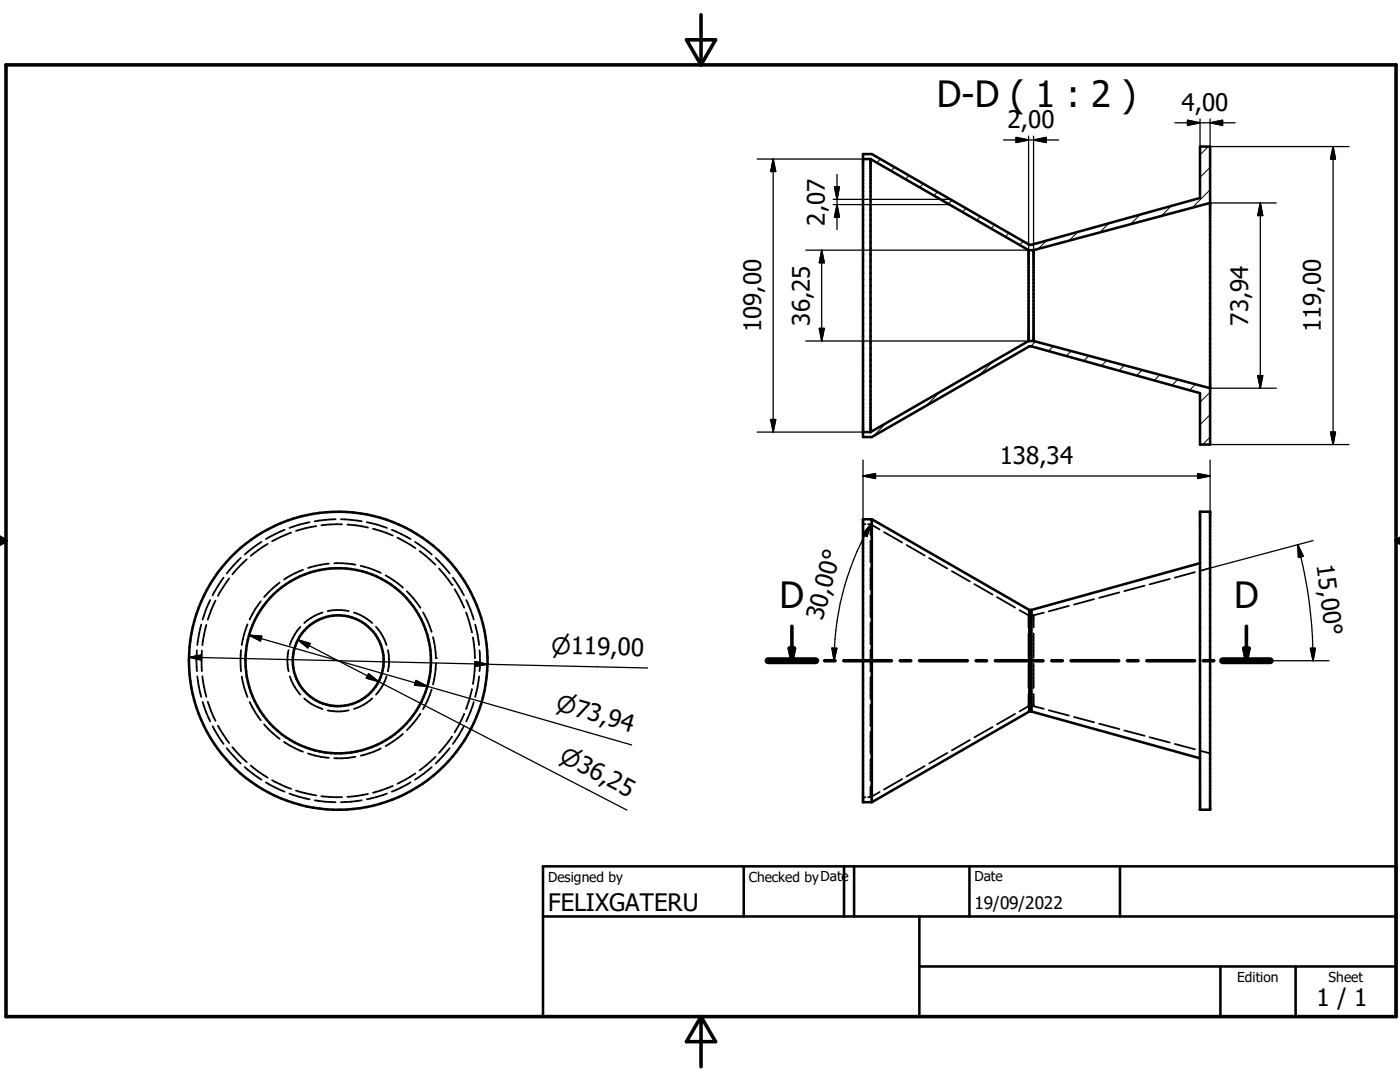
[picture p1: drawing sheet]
<svg xmlns="http://www.w3.org/2000/svg" width="279mm" height="216mm" viewBox="0 0 279 216" stroke-linecap="round" stroke-linejoin="round" font-family="sans-serif">
<g fill="none" stroke="#000" stroke-width=".2">
<path d="M175.7 31.7l-.7 .7M178.6 33.4l-.8 .7M181.4 35l-.7 .7M184.3 36.7l-.8 .7M187.1 38.3l-.7 .7M190 39.9l-.8 .8M241.1 29.2l-1.6 1.7M241.5 37.9l-3.6 3.6M241.5 33.4l-2 2M192.8 41.6l-.7 .7M195.7 43.2l-.8 .7M198.5 44.9l-.7 .7"/>
<path d="M201.4 46.5l-.8 .7M204.2 48.2l-.7 .7M208.9 48l-1.7 1.7M215.1 46.3l-1.8 1.7M221.3 44.6l-1.8 1.8M227.5 42.8l-1.9 1.9M233.8 41.1l-2 2M187.5 78.2l-2.7 2.8M198.2 72.1l-2.7 2.7M206.7 68.1l-1 1M210.2 69.1l-1 .9M213.8 70l-1 1"/>
<path d="M217.3 71l-1 1M220.9 71.9l-1.1 1.1M224.4 72.9l-1.1 1.1M227.9 73.8l-1.1 1.1M231.5 74.8l-1.1 1.1M235 75.7l-1.1 1.2M238.6 76.7l-1.2 1.2M241.5 78.3l-2 2M176.9 84.4l-2.7 2.7M241.5 87.2l-1.5 1.5M241.5 82.7l-2 2"/>
</g>
<g fill="none" stroke="#000" stroke-width=".36">
<path d="M41.9 119.7l-1.5 3.9M43 119.8l-1.5 3.9M44.6 115.3l-2.2 3.5M45.7 115.4l-2.2 3.5M48.1 111.3l-2.8 3.1M49.2 111.6l-2.8 3M52 120l-1.1 1.6-1.1 2M52.2 108.1l-3.4 2.5M53.4 108.5l-3.4 2.4M55.8 116.3l-1.4 1.1-1.7 1.7M56.8 105.7l-3.7 1.9M58.1 106.3l-3.8 1.7"/>
<path d="M60.5 113.7l-2.6 1.2-1.2 .7M61.8 104.2l-4 1.1M63.1 105l-4 .9M65.6 112.5l-1.6 .2-2.5 .6M66.7 112.4l2.7 .1 1.5 .2M67 103.6l-4.2 .4M68 103.6l4.2 .4M68.3 104.6l-4.2 .2M69.3 104.7l4.1 .6M72 112.9l1.6 .5 2.4 .9M73.2 104.2l4 1.1M74.4 105.5l4 1.4"/>
<path d="M76.9 114.8l1.6 .9 1.9 1.6M78.2 105.7l3.7 1.9M79.3 107.3l3.6 2.1M81.2 118l1.3 1.4 1.4 1.9M82.8 108.1l3.4 2.5M83.7 110l3.2 2.7M86.9 111.3l2.8 3.1M87.6 113.4l2.6 3.3M90.4 115.3l2.2 3.5M90.7 117.6l1.9 3.7M93 119.7l1.5 3.9M172.2 104.6h.5"/>
<path d="M173.2 104.6h.5M173.7 104.6v2.2M173.7 107.9v4.3M173.7 113.3v4.4M173.7 118.8v4.3M173.7 104.6l1.8 1M176.4 106.2l3.6 2.1M180.9 108.8l3.6 2M185.4 111.4l3.6 2M190 114l3.6 2M194.5 116.6l3.6 2M199 119.1l3.6 2.1"/>
<path d="M218.4 119.6l-4.1 1M223.4 118.2l-4 1.1M228.4 116.9l-4 1.1M233.5 115.5l-4.1 1.1M238.5 114.2l-4 1.1M241.5 113.4l-2 .5M39.3 129.8l-.1 2 .1 2.1M39.4 135l.8 4.1M40.2 124.6l-.8 4.1M40.3 129.8v4.1M40.4 134.9l.8 4.1M41.2 124.7l-.8 4"/>
<path d="M48.1 129.7l-.1 2.1 .1 2.2M48.3 135l.4 2.2 .7 1.9M49.4 124.6l-.7 1.9-.4 2.2M57.6 129.7l-.2 2.1 .2 2.1M57.8 135l1 2.1 1.2 1.5M60 125.1l-1.2 1.5-1 2.1M60.7 139.4l1.4 1 2.3 1.1M64.4 122.2l-1.6 .7-2.1 1.4M65.4 121.9l1.9-.2 2.3 .2M70.6 122.2l2 .9 1.7 1.2M74.3 139.4l-1.7 1.2-2 .9M75 125.1l1.4 1.9 .7 1.7"/>
<path d="M77.1 135l-.7 1.7-1.4 1.9M77.4 129.7l.2 1.8-.2 2.4M84.4 122.2l.9 1.8 .8 2.1M86.1 137.6l-.8 2.1-.9 1.8M86.4 127.1l.4 2 .2 2.2M87 132.4l-.2 2.1-.4 2.1M93 122.2l1.2 4M94.2 137.5l-1.2 4M94.4 127.2l.4 4.1M94.8 132.4l-.4 4.1M94.8 124.6l.8 4.1M95.6 135l-.8 4.1"/>
<path d="M95.7 129.8l.1 2-.1 2.1M173.7 124.2v4.4M173.7 129.7v4.3M173.7 135.1v4.4M203.5 121.8l1.8 1M205.3 122.8v2.4M205.3 126.4v4.8M205.3 132.5v4.8M205.3 138.5v2.4M205.3 122.8h.3M205.9 122.8h.4M206.3 122.8v2.4"/>
<path d="M206.3 126.4v4.8M206.3 132.5v4.8M206.3 138.5v2.4M208.3 122.2l-2 .6M213.3 120.9l-4 1.1M40.4 140.1l1.5 3.9M41.5 140l1.5 3.8M42.4 144.9l2.2 3.5M43.5 144.8l2.2 3.5M45.3 149.3l2.8 3.1M46.4 149.1l2.8 3M48.8 153.1l3.4 2.5"/>
<path d="M49.8 140.1l1.1 2 1.1 1.6M50 152.8l3.4 2.4M52.7 144.5l1.7 1.8 1.4 1.1M53.1 156.1l3.7 1.9M54.3 155.7l3.8 1.7M56.7 148l2.2 1.3 1.6 .7M57.8 158.3l4 1.2M59.1 157.7l4 1M61.5 150.3l2.5 .7 1.6 .2M62.8 159.7l4.2 .4M64.1 158.9l4.2 .2M65.4 141.7l1.9 .3 2.3-.3"/>
<path d="M70.9 151l-2.6 .3h-1.6M72.2 159.7l-4.2 .4M73.4 158.4l-4.1 .6M76 149.4l-1.3 .6-2.7 .8M77.2 158.3l-4 1.2M78.4 156.8l-4 1.4M80.4 146.4l-1.9 1.5-1.6 1M81.9 156.1l-3.7 1.9M82.9 154.3l-3.6 2.1M83.9 142.4l-1.4 1.9-1.3 1.4M86.2 153.1l-3.4 2.5M86.9 151l-3.2 2.7"/>
<path d="M89.7 149.3l-2.8 3.1M90.2 147l-2.6 3.2M92.6 144.9l-2.2 3.5M92.6 142.5l-1.9 3.6M94.5 140.1l-1.5 3.9M172.2 159.1h.5M173.2 159.1h.5M173.7 140.6v4.3M173.7 146v4.4M173.7 151.5v4.3M173.7 156.9v2.2M175.5 158l-1.8 1.1"/>
<path d="M180 155.5l-3.6 2M184.5 152.9l-3.6 2M189 150.2l-3.6 2.1M193.6 147.7l-3.6 2M198.1 145.1l-3.6 2M202.6 142.5l-3.6 2M205.3 140.9h.3M205.3 140.9l-1.8 1M205.9 140.9h.4M206.3 140.9l2 .5M209.3 141.7l4 1.1M214.3 143.1l4.1 1"/>
<path d="M219.4 144.4l4 1.1M224.4 145.8l4 1M229.4 147.1l4.1 1.1M234.5 148.4l4 1.1M239.5 149.8l2 .5"/>
</g>
<g fill="none" stroke="#000" stroke-width=".51">
<path d="M172.2 30.7h1.8l31.4 18.1h.4l33.7-9.3v-10.3h2v59.5h-2v-10.3l-33.7-9.3h-.4l-31.4 18.1h-1.8zM172.2 31.7h1.5M173.7 31.7l31.6 18.2M173.7 31.7v54.5M205.3 49.9h1M205.3 49.9v18.1M206.3 49.9v18.1M241.5 40.5l-35.2 9.4M205.3 68h1M205.3 68l-31.6 18.2M206.3 68l35.2 9.5M172.2 86.2h1.5"/>
<path d="M174 103.6h-1.8v56.5h1.8M174 103.6v56.5M174 103.6l31.4 18.1M239.5 102.1h2v59.5h-2zM239.5 112.4l-33.7 9.3M205.4 121.7v20.3M205.4 121.7h.4M205.8 121.7v20.3M205.4 142l-31.4 18.1M205.4 142h.4M205.8 142l33.7 9.3M108.4 172.9h170.2v30h-170.2z"/>
<path d="M148.4 172.9v10M168.4 172.9v10M170.5 172.9v10M193.5 172.9v10M223.5 172.9v10M108.4 182.9h170.2M183.5 192.8h95.1M183.5 182.9v20M243.6 192.8v10.1M258.6 192.8v10.1"/>
<circle cx="67.5" cy="131.8" r="18.5"/>
<circle cx="67.5" cy="131.8" r="9.1"/>
<circle cx="67.5" cy="131.8" r="29.8"/>
</g>
<g fill="#000">
<circle cx="90.2" cy="116.7" r=".18"/>
<circle cx="87" cy="131.3" r=".18"/>
</g>
<g fill="none" stroke="#000" stroke-width=".71">
<path d="M1.2 12.9h277.4v190h-277.4zM137 7.9h5.8l-2.9 5zM139.9 2.9v10M-.1 107.9h1.3M-.1 107.2l1.3 .7M1.2 107.9l-1.2 .7M278.6 107.9h.8M278.6 107.9l.8 .5M279.4 107.4l-.8 .5M153.3 131.8h9.5M157.5 129.4h1l-.5 2.4zM158 125v6.8"/>
<path d="M164.6 131.8h2.1M168.4 131.8h9.5M179.7 131.8h2.1M183.5 131.8h9.5M194.8 131.8h2.1M198.6 131.8h9.6M209.9 131.8h2.1M213.7 131.8h9.6M225 131.8h2.1M228.9 131.8h9.5M240.2 131.8h2M244 131.8h9.5"/>
<path d="M248.2 129.4h1.1l-.6 2.4zM248.7 125v6.8M139.9 202.9v10M139.9 202.9l2.9 5h-5.8z"/>
</g>
<path d="M153.3 131.8h9.5M244 131.8h9.5" fill="none" stroke="#000" stroke-width="1.4"/>
<path d="M157.5 129.4h1l-.5 2.4zM248.2 129.4h1.1l-.6 2.4z" fill="#000" stroke="#000" stroke-width=".71"/>
<g fill="none" stroke="#000" stroke-width=".25">
<path d="M151.1 31.7h22.6M154.3 31.7v54.5M154.3 31.7l.5 2.5h-1zM166.3 39.8h23.4M166.5 37.3h1l-.5 2.5zM167 34.8v11M200.3 27.9h11M202.8 27.4l2.5 .5-2.5 .5zM205.3 27.2v22.7h-44.5M206.3 27.9l2.5-.5v1zM206.3 27.2v22.7M234.5 24.5h12"/>
<path d="M237 24l2.5 .5-2.5 .5zM239.5 23.7v5.5M241.5 23.7v5.5h27.7M241.5 24.5l2.5-.5v1zM266 29.2v59.5M266 29.2l.5 2.5h-1zM164 49.9v18.1M164 49.9l.5 2.5h-1zM166.3 40.8h23.2M167 40.8l.5 2.5h-1zM241.5 40.5h13.2M251.5 40.5v37"/>
<path d="M251.5 40.5l.5 2.5h-1zM160.8 68h44.5M163.5 65.5h1l-.5 2.5zM241.5 77.5h13.2M251 74.9h1l-.5 2.6zM151.1 86.2h22.6M153.8 83.7h1l-.5 2.5zM172.2 95h69.3M172.2 95l2.5-.5v1zM172.2 91.8v11.8M239 94.5l2.5 .5-2.5 .5zM241.5 91.8v10.3"/>
<path d="M241.5 88.7h27.7M265.5 86.2h1l-.5 2.5zM173.8 104.6a54.4 54.4 0 0 0-7.3 27.2M173.8 104.6l-.8 2.5-.9-.5zM259 108.7a89 89 0 0 1 3.1 23.1M259 108.7l1.1 2.3-1 .2zM262.1 107.9l-20.6 5.5M37.7 131.2l59.6 1.4M37.7 131.2l2.5-.5v1zM49.7 126.7l35.6 10.2M49.7 126.7l2.5 .2-.2 1zM59.4 127.7l16.1 8.3"/>
<path d="M59.4 127.7l2.5 .7-.5 .9zM73.6 134.4l1.9 1.6-2.4-.7zM75.5 136l49.6 25.6M83 135.8l2.3 1.1-2.6-.2zM85.3 136.9l40.8 11.7M94.8 132l2.5 .6-2.5 .4zM97.3 132.6l31.9 .7M166 129.3l1 .1-.5 2.4zM253.5 131.8h11.7M261.5 129.4h1l-.4 2.4z"/>
</g>
<g fill="#000" stroke="#000" stroke-width=".25">
<path d="M154.3 31.7l.5 2.5h-1zM166.5 37.3h1l-.5 2.5zM202.8 27.4l2.5 .5-2.5 .5zM206.3 27.9l2.5-.5v1zM237 24l2.5 .5-2.5 .5zM241.5 24.5l2.5-.5v1zM266 29.2l.5 2.5h-1zM164 49.9l.5 2.5h-1zM167 40.8l.5 2.5h-1zM251.5 40.5l.5 2.5h-1zM163.5 65.5h1l-.5 2.5zM251 74.9h1l-.5 2.6z"/>
<path d="M153.8 83.7h1l-.5 2.5zM172.2 95l2.5-.5v1zM239 94.5l2.5 .5-2.5 .5zM265.5 86.2h1l-.5 2.5zM173.8 104.6l-.8 2.5-.9-.5zM259 108.7l1.1 2.3-1 .2zM37.7 131.2l2.5-.5v1zM49.7 126.7l2.5 .2-.2 1zM59.4 127.7l2.5 .7-.5 .9zM73.6 134.4l1.9 1.6-2.4-.7zM83 135.8l2.3 1.1-2.6-.2zM94.8 132l2.5 .6-2.5 .4z"/>
<path d="M166 129.3l1 .1-.5 2.4zM261.5 129.4h1l-.4 2.4z"/>
</g>
<g font-size="7.2">
<text x="187" y="21.3">D-D ( 1 : 2 )</text>
<text x="155.6" y="121.4">D</text>
<text x="246.3" y="121.4">D</text>
</g>
<g font-size="4.8">
<text x="235.8" y="22.1">4,00</text>
<text x="201.1" y="25.5">2,00</text>
<text x="164.6" y="45" transform="rotate(-90 164.6 45)">2,07</text>
<text x="161.6" y="65" transform="rotate(-90 161.6 65)">36,25</text>
<text x="249.1" y="65" transform="rotate(-90 249.1 65)">73,94</text>
<text x="151.9" y="66.3" transform="rotate(-90 151.9 66.3)">109,00</text>
<text x="263.6" y="66.3" transform="rotate(-90 263.6 66.3)">119,00</text>
<text x="199.6" y="92.6">138,34</text>
<text x="262.7" y="112.8" transform="rotate(82 262.7 112.8)">15,0 °</text>
<text x="164.1" y="124" transform="rotate(-75 164.1 124)">30,0 °</text>
<text x="109.4" y="181.8">FELIXGATERU</text>
<text x="262.8" y="200.8">1 / 1</text>
</g>
<g font-size="4.6">
<text x="110" y="130.4" transform="rotate(1 110 130.4)">n119,00</text>
<text x="110.7" y="141.7" transform="rotate(16 110.7 141.7)">n73,94</text>
<text x="111.4" y="151.9" transform="rotate(27 111.4 151.9)">n36,25</text>
</g>
<text font-size="3.4" x="194.5" y="181.3">19/09/2022</text>
<g font-size="2.7">
<text x="109.4" y="175.9">Designed by</text>
<text x="149.4" y="175.9">Checked byDate</text>
<text x="194.5" y="175.9">Date</text>
<text x="246.9" y="196">Edition</text>
<text x="265.1" y="196">Sheet</text>
</g>
</svg>
